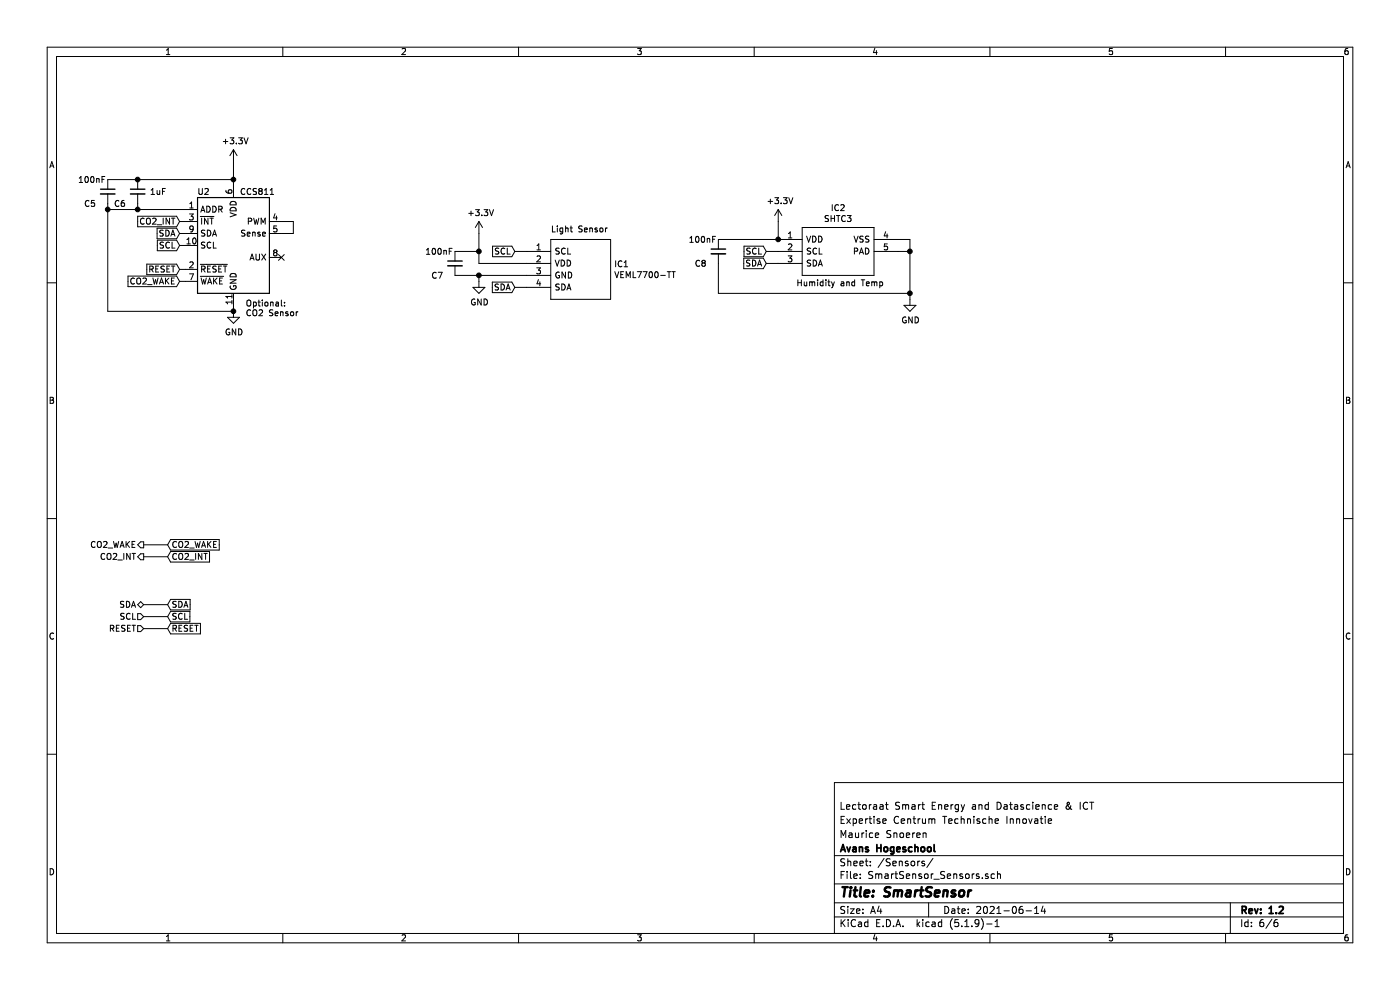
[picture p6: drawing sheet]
EESchema Schematic File Version 4
EELAYER 30 0
EELAYER END
$Descr A4 11693 8268
encoding utf-8
Sheet 6 6
Title "SmartSensor"
Date "2021-06-14"
Rev "1.2"
Comp "Avans Hogeschool"
Comment1 "Maurice Snoeren"
Comment2 "Expertise Centrum Technische Innovatie"
Comment3 "Lectoraat Smart Energy and Datascience & ICT"
Comment4 ""
$EndDescr
$Comp
L Sensor_Gas:CCS811 U?
U 1 1
P 1950 2050
AR Path="/5F8743B3" Ref="U?"  Part="1" 
AR Path="/5F86FCBB/5F8743B3" Ref="U2"  Part="1" 
F 0 "U2" H 1700 2500 50  0000 C CNN
F 1 "CCS811" H 2150 2500 50  0000 C CNN
F 2 "Package_LGA:AMS_LGA-10-1EP_2.7x4mm_P0.6mm" H 1950 1450 50  0001 C CNN
F 3 "http://ams.com/eng/Products/Environmental-Sensors/Air-Quality-Sensors/CCS811" H 1950 1850 50  0001 C CNN
	1    1950 2050
	1    0    0    -1  
$EndComp
$Comp
L power:+3.3V #PWR?
U 1 1
P 1950 1350
AR Path="/5F8743BF" Ref="#PWR?"  Part="1" 
AR Path="/5F86FCBB/5F8743BF" Ref="#PWR06"  Part="1" 
F 0 "#PWR06" H 1950 1200 50  0001 C CNN
F 1 "+3.3V" H 1965 1523 50  0000 C CNN
F 2 "" H 1950 1350 50  0001 C CNN
F 3 "" H 1950 1350 50  0001 C CNN
	1    1950 1350
	1    0    0    -1  
$EndComp
Text Notes 2050 2650 0    50   ~ 0
Optional:\nCO2 Sensor
Wire Wire Line
	1950 1500 1950 1550
$Comp
L power:GND #PWR?
U 1 1
P 1950 2600
AR Path="/5F8743C8" Ref="#PWR?"  Part="1" 
AR Path="/5F86FCBB/5F8743C8" Ref="#PWR07"  Part="1" 
F 0 "#PWR07" H 1950 2350 50  0001 C CNN
F 1 "GND" H 1955 2427 50  0000 C CNN
F 2 "" H 1950 2600 50  0001 C CNN
F 3 "" H 1950 2600 50  0001 C CNN
	1    1950 2600
	1    0    0    -1  
$EndComp
Wire Wire Line
	1950 2550 1950 2600
$Comp
L Device:C_Small C?
U 1 1
P 900 1600
AR Path="/5F8743CF" Ref="C?"  Part="1" 
AR Path="/5F86FCBB/5F8743CF" Ref="C5"  Part="1" 
F 0 "C5" H 700 1500 50  0000 L CNN
F 1 "100nF" H 650 1700 50  0000 L CNN
F 2 "Capacitor_SMD:C_0805_2012Metric" H 900 1600 50  0001 C CNN
F 3 "~" H 900 1600 50  0001 C CNN
	1    900  1600
	1    0    0    -1  
$EndComp
Text GLabel 1500 2050 0    50   Input ~ 0
SCL
Text GLabel 1500 1950 0    50   Input ~ 0
SDA
Wire Wire Line
	1500 1950 1550 1950
Wire Wire Line
	1500 2050 1550 2050
Text GLabel 1500 1850 0    50   Input ~ 0
CO2_INT
Text GLabel 1500 2350 0    50   Input ~ 0
CO2_WAKE
Wire Wire Line
	1500 2350 1550 2350
Wire Wire Line
	1500 1850 1550 1850
Wire Wire Line
	1950 1500 1150 1500
Wire Wire Line
	900  1700 900  1750
Wire Wire Line
	900  2600 1950 2600
Connection ~ 1950 2600
Wire Wire Line
	1550 1750 1150 1750
Connection ~ 900  1750
Wire Wire Line
	900  1750 900  2600
Text GLabel 1500 2250 0    50   Input ~ 0
RESET
Wire Wire Line
	1500 2250 1550 2250
Wire Wire Line
	2350 1850 2450 1850
Wire Wire Line
	2450 1850 2450 1950
Wire Wire Line
	2450 1950 2350 1950
NoConn ~ 2350 2150
$Comp
L Device:C_Small C?
U 1 1
P 1150 1600
AR Path="/5F8743ED" Ref="C?"  Part="1" 
AR Path="/5F86FCBB/5F8743ED" Ref="C6"  Part="1" 
F 0 "C6" H 950 1500 50  0000 L CNN
F 1 "1uF" H 1250 1600 50  0000 L CNN
F 2 "Capacitor_SMD:C_0805_2012Metric" H 1150 1600 50  0001 C CNN
F 3 "~" H 1150 1600 50  0001 C CNN
	1    1150 1600
	1    0    0    -1  
$EndComp
Connection ~ 1150 1500
Wire Wire Line
	1150 1500 900  1500
Wire Wire Line
	1150 1700 1150 1750
Connection ~ 1150 1750
Wire Wire Line
	1150 1750 900  1750
$Comp
L power:GND #PWR09
U 1 1
P 4000 2350
F 0 "#PWR09" H 4000 2100 50  0001 C CNN
F 1 "GND" H 4005 2177 50  0000 C CNN
F 2 "" H 4000 2350 50  0001 C CNN
F 3 "" H 4000 2350 50  0001 C CNN
	1    4000 2350
	1    0    0    -1  
$EndComp
Text Notes 4600 1950 0    50   ~ 0
Light Sensor
Wire Wire Line
	4000 2100 4000 2200
Wire Wire Line
	4000 2300 4000 2350
Text GLabel 4300 2100 0    50   Input ~ 0
SCL
Text GLabel 4300 2400 0    50   Input ~ 0
SDA
$Comp
L Device:C_Small C7
U 1 1
P 3800 2200
F 0 "C7" H 3600 2100 50  0000 L CNN
F 1 "100nF" H 3550 2300 50  0000 L CNN
F 2 "Capacitor_SMD:C_0805_2012Metric" H 3800 2200 50  0001 C CNN
F 3 "~" H 3800 2200 50  0001 C CNN
	1    3800 2200
	1    0    0    -1  
$EndComp
Wire Wire Line
	3800 2100 4000 2100
Wire Wire Line
	3800 2300 4000 2300
$Comp
L power:+3.3V #PWR08
U 1 1
P 4000 1950
F 0 "#PWR08" H 4000 1800 50  0001 C CNN
F 1 "+3.3V" H 4015 2123 50  0000 C CNN
F 2 "" H 4000 1950 50  0001 C CNN
F 3 "" H 4000 1950 50  0001 C CNN
	1    4000 1950
	1    0    0    -1  
$EndComp
$Comp
L SmartSensor-rescue:SHTC3-SamacSys_Parts IC?
U 1 1
P 6500 2000
AR Path="/5F36BCF9" Ref="IC?"  Part="1" 
AR Path="/5F86FCBB/5F36BCF9" Ref="IC2"  Part="1" 
F 0 "IC2" H 7000 2265 50  0000 C CNN
F 1 "SHTC3" H 7000 2174 50  0000 C CNN
F 2 "Package_DFN_QFN:AMS_QFN-4-1EP_2x2mm_P0.95mm_EP0.7x1.6mm" H 7350 2100 50  0001 L CNN
F 3 "https://www.glynshop.com/erp/owweb/Daten/Datenblaetter/Sensirion/SHTC3.pdf" H 7350 2000 50  0001 L CNN
F 4 "Humidity and Temperature Sensor IC" H 7350 1900 50  0001 L CNN "Description"
F 5 "0.75" H 7350 1800 50  0001 L CNN "Height"
F 6 "Sensirion" H 7350 1700 50  0001 L CNN "Manufacturer_Name"
F 7 "SHTC3" H 7350 1600 50  0001 L CNN "Manufacturer_Part_Number"
F 8 "SHTC3" H 7350 1500 50  0001 L CNN "Arrow Part Number"
F 9 "https://www.arrow.com/en/products/shtc3/sensirion-ag" H 7350 1400 50  0001 L CNN "Arrow Price/Stock"
F 10 "403-SHTC3" H 7350 1300 50  0001 L CNN "Mouser Part Number"
F 11 "https://www.mouser.co.uk/ProductDetail/Sensirion/SHTC3?qs=y6ZabgHbY%252Bx3LlA87fqBwg%3D%3D" H 7350 1200 50  0001 L CNN "Mouser Price/Stock"
	1    6500 2000
	1    0    0    -1  
$EndComp
$Comp
L power:+3.3V #PWR010
U 1 1
P 6500 1850
F 0 "#PWR010" H 6500 1700 50  0001 C CNN
F 1 "+3.3V" H 6515 2023 50  0000 C CNN
F 2 "" H 6500 1850 50  0001 C CNN
F 3 "" H 6500 1850 50  0001 C CNN
	1    6500 1850
	1    0    0    -1  
$EndComp
$Comp
L power:GND #PWR011
U 1 1
P 7600 2500
F 0 "#PWR011" H 7600 2250 50  0001 C CNN
F 1 "GND" H 7605 2327 50  0000 C CNN
F 2 "" H 7600 2500 50  0001 C CNN
F 3 "" H 7600 2500 50  0001 C CNN
	1    7600 2500
	1    0    0    -1  
$EndComp
$Comp
L Device:C_Small C8
U 1 1
P 6000 2100
F 0 "C8" H 5800 2000 50  0000 L CNN
F 1 "100nF" H 5750 2200 50  0000 L CNN
F 2 "Capacitor_SMD:C_0805_2012Metric" H 6000 2100 50  0001 C CNN
F 3 "~" H 6000 2100 50  0001 C CNN
	1    6000 2100
	1    0    0    -1  
$EndComp
Text GLabel 6400 2200 0    50   Input ~ 0
SDA
Text GLabel 6400 2100 0    50   Input ~ 0
SCL
Wire Wire Line
	6400 2100 6500 2100
Wire Wire Line
	6400 2200 6500 2200
Wire Wire Line
	7500 2000 7600 2000
Wire Wire Line
	7600 2000 7600 2100
Wire Wire Line
	6000 2200 6000 2450
Wire Wire Line
	6000 2450 7600 2450
Connection ~ 7600 2450
Wire Wire Line
	7600 2450 7600 2500
Wire Wire Line
	6000 2000 6500 2000
Wire Wire Line
	7500 2100 7600 2100
Connection ~ 7600 2100
Wire Wire Line
	7600 2100 7600 2450
Text Notes 6650 2400 0    50   ~ 0
Humidity and Temp
Text HLabel 1200 5050 0    50   BiDi ~ 0
SDA
Text HLabel 1200 5150 0    50   Input ~ 0
SCL
Text GLabel 1400 5050 2    50   Input ~ 0
SDA
Text GLabel 1400 5150 2    50   Input ~ 0
SCL
Text HLabel 1200 5250 0    50   Input ~ 0
RESET
Text HLabel 1200 4650 0    50   Output ~ 0
CO2_INT
Text HLabel 1200 4550 0    50   Output ~ 0
CO2_WAKE
Text GLabel 1400 4650 2    50   Input ~ 0
CO2_INT
Text GLabel 1400 4550 2    50   Input ~ 0
CO2_WAKE
Wire Wire Line
	1200 4550 1400 4550
Wire Wire Line
	1200 4650 1400 4650
Wire Wire Line
	1200 5050 1400 5050
Wire Wire Line
	1200 5150 1400 5150
Text GLabel 1400 5250 2    50   Input ~ 0
RESET
Wire Wire Line
	1200 5250 1400 5250
$Comp
L SamacSys_Parts:VEML7700-TT IC1
U 1 1
P 4400 2100
F 0 "IC1" H 5128 1996 50  0000 L CNN
F 1 "VEML7700-TT" H 5128 1905 50  0000 L CNN
F 2 "SamacSys_Parts:VEML7700" H 5150 2200 50  0001 L CNN
F 3 "https://www.arrow.com/en/products/veml7700-tt/vishay" H 5150 2100 50  0001 L CNN
F 4 "16Bit Ambient Light Sensor I2C 6.8x2.3mm" H 5150 2000 50  0001 L CNN "Description"
F 5 "" H 5150 1900 50  0001 L CNN "Height"
F 6 "78-VEML7700-TT" H 5150 1800 50  0001 L CNN "Mouser Part Number"
F 7 "https://www.mouser.co.uk/ProductDetail/Vishay-Semiconductors/VEML7700-TT?qs=BcfjnG7NVaXdL6DJFdWbdw%3D%3D" H 5150 1700 50  0001 L CNN "Mouser Price/Stock"
F 8 "Vishay" H 5150 1600 50  0001 L CNN "Manufacturer_Name"
F 9 "VEML7700-TT" H 5150 1500 50  0001 L CNN "Manufacturer_Part_Number"
	1    4400 2100
	1    0    0    -1  
$EndComp
Wire Wire Line
	4400 2300 4000 2300
Connection ~ 4000 2300
Wire Wire Line
	4400 2200 4000 2200
Wire Wire Line
	4300 2400 4400 2400
Wire Wire Line
	4300 2100 4400 2100
Wire Wire Line
	1950 1350 1950 1500
Connection ~ 1950 1500
Wire Wire Line
	4000 1950 4000 2100
Connection ~ 4000 2100
Wire Wire Line
	6500 1850 6500 2000
Connection ~ 6500 2000
$EndSCHEMATC
